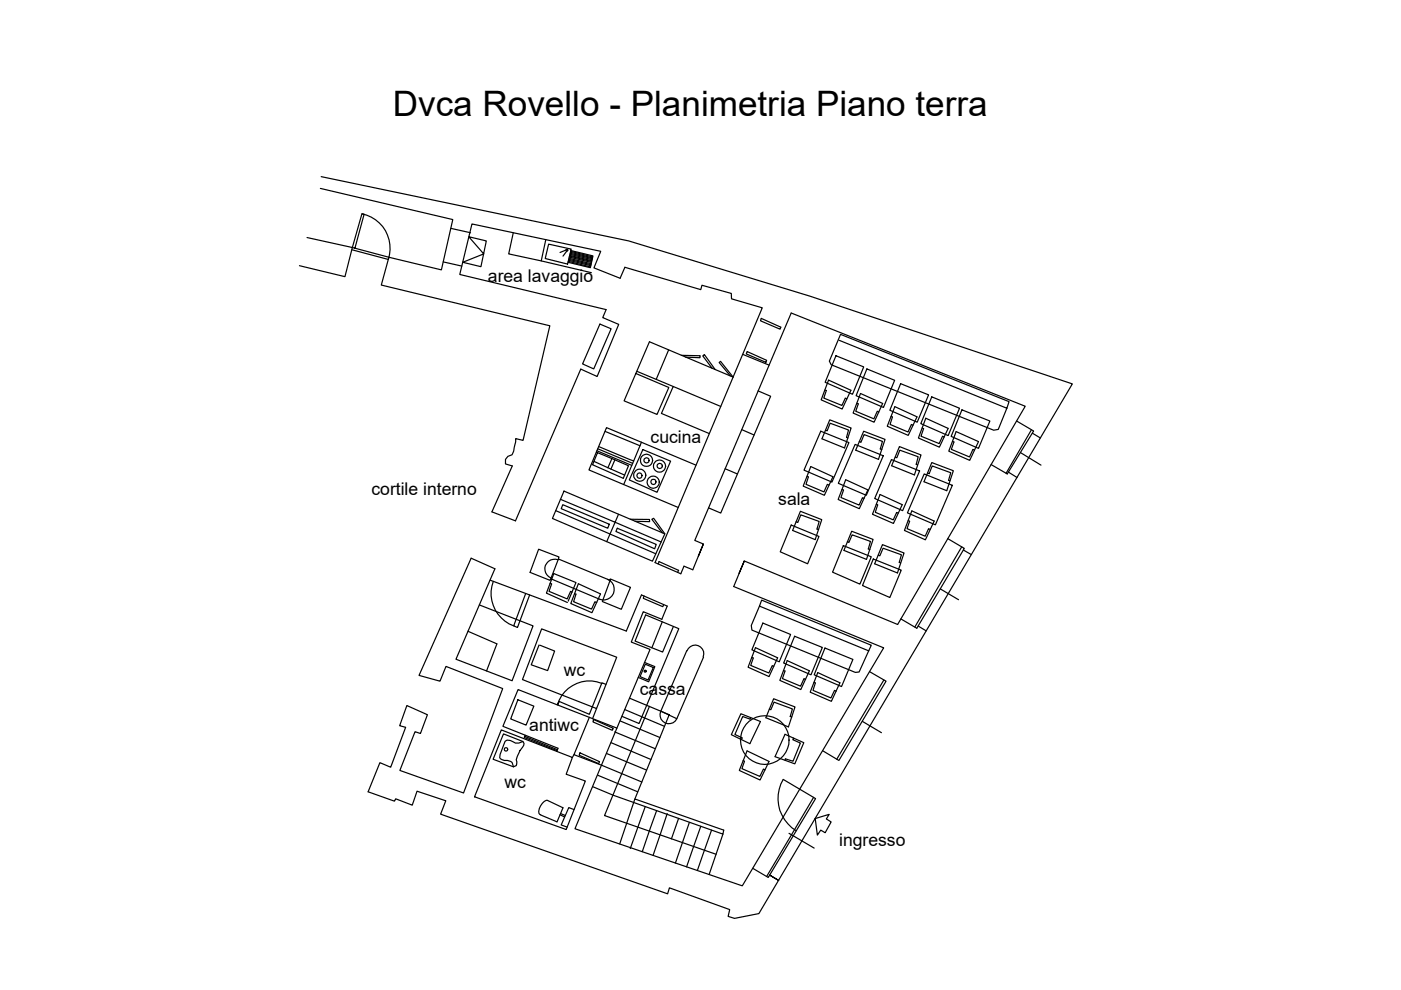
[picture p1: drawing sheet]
<svg xmlns="http://www.w3.org/2000/svg" width="297mm" height="210mm" viewBox="0 0 297 210" stroke-linecap="round" stroke-linejoin="round" font-family="sans-serif">
<!-- layer: 0 -->
<g fill="none" stroke="#000" stroke-width=".25">
<path d="M67.9 39.9l28.1 6.7-2.4 10.6-11.1-2.6M68.1 37.5l65.2 13.6 38.5 11.7 55.6 18.6-66.5 112.3-5.2 1-1.3-.4 .3-1.4-12.8-4.7-.4 1.3-48.1-16.9 1.1-2.8-6.1-2-1 2.9-3.5-1.3-.3 .5-5.6-2 2.5-6.2 2.3 1 3.2-8.5-1.3-.3 1.6-4.3 4.3 1.9-1.5 4-1.1-.4-3.2 8.3 13.5 4.7 8.3-22.1-12-4.7-1.3 3.1-4.5-1.2 11.1-24.9 5 2.3-8.2 19.2 11.8 4.5M65.1 50.4l9.6 2.1-1.6 6.2-9.6-2.4M74.6 52.9l7.8 2.1M75.3 52.6l1.9-7.2-.5-.1-2 7.2 7.8 2.1M76.7 45.3a7.4 7.4 0 0 1 5.6 9.7M82.5 54.6l-1.7 5.8 35.8 8.7-5.7 24.3-1.6-.4v.7l-.4 2-.3 .7-.9 .4-.5 .6v1l1.4 .4-4.3 9.7 5 1.9 13.8-32.1 3.5 1.5 4.6-11-3.4-1.5 .7-1.7-31-7.4 2.6-10.7 27.3 5.8-1.5 3.5 5.6 2.2 1-2.3 16.1 4.7 .2-.9 6.3 1.7v1.2l6.5 1.9-22.7 54 5.4 2.4 .7-1.7 1.9 .8 2.2-5.5-1 2.6M94 55.5l3.9 .9M95.6 48.4l4.2 .9M99.4 50.2l3.7 .9-1.1 5.4-3.9-.9 4.5-1.8zM108.8 49.3l-.9 4.5 6.9 1.5M115.7 50.8l-.9 4.5 10.6 2.5"/>
<path d="M116.3 51.8l4.8 1-.8 3.2-4.7-1.2zM120 53l-1.3 .5M120 52.9h.3v.3h-.3zM120.2 53.2l-.8 1.1M120.5 55.4l4.7 1.2M120.6 55.2l4.7 1.1M120.6 55l4.7 1.1M120.6 54.8l4.7 1.1M120.7 54.5l4.7 1.2M120.7 54.3l4.7 1.1M120.8 54.1l4.7 1.2M120.8 53.9l4.7 1.2"/>
<path d="M120.9 53.7l4.7 1.1M121 53.3l4.6 1.2M121 53.5l4.6 1.2M121 53.1l4.7 1.2-.5 2.5-4.8-1.2M127.2 68.7l-3.7 8.5 2.4 1 3.7-8.5-2.4-1M134.8 79.2l7 3-2.5 5.7-7-2.9 5.4-12.5 17.7 7.5-2.6-3.4-.3 .3 2.3 2.8M135 78.7l7.7 3.2M141.8 74.2l-2.7 6.2M144.5 75.3l3.9 .1v.4l-3-.1M151 78.1l-2-2.6 .3-.3 2.3 3.1M157.5 75.1l5.6 2.3M158.4 74.5l4.1 1.9-.1 .4-4.2-1.8z"/>
<path d="M161.4 67.5l4.2 1.9-.2 .4-4.2-1.8zM177.2 75.4l5.9 2.4-2.4 5.8-5.8-2.5zM178 72.2l35.5 14.4 .4-1.4-35.7-14.3-2.4 5.7 .4 .7 34.5 13.9 1-.2 1.8-4.4M183.8 78.2l5.9 2.4-2.4 5.8-5.8-2.5zM126.4 95.9l3.3 1.3-.8 2-3-1.4 .8-1.8M126.6 95.6l7.3 3.1M126.7 95.2l7.4 3M128.3 91.5l7.4 3M128.9 99.2l3.5 1.5M129.7 97.2l3.6 1.5-1.1 2.7-6.6-2.9 .3-.7M130.4 97.5l-.9 2M134.4 97.7l-2.2 5"/>
<path d="M136 93.8l-1.6 3.9-7.5-3M136.3 95.3l5.9 2.5-2.9 6.6-5.9-2.6zM147.6 98.6l-19-7.9-3.7 8.9 18.9 8M152.8 86.2l-10.1-4.3-2.5 5.8 10.2 4.2M153.7 99.4l2.6 1.1M157.3 91.1l2.6 1.1M160.7 82.9l2.7 1.1-10.6 24.8-2.6-1.1M171.9 98.9l4.7 2.2-1.8 3.9-4.5-1.9zM174 91.4l6 2.4-3.6 8.4-5.9-2.5zM174.9 82.7l.3 .1-.5 1.6 3.8 1.6 .7-1.6 .4 .2M175 91.2l.4 .1 .6-1.6 3.9 1.5-.4 1.5 .3 .2M175.7 80.6l4.7 2.1-1.9 4-4.4-1.9z"/>
<path d="M175.9 89l4.6 1.7-1.4 4.3-4.8-2zM181.3 94.2l6 2.4-3.6 8.4-6-2.5zM181.6 85.5l.4 .1-.6 1.6 3.9 1.6 .7-1.6 .3 .2M182.2 93.6l.3 .2 .7-1.7 3.9 1.5-.5 1.6 .4 .1M182.4 83.4l4.7 2.1-1.8 4-4.4-1.9zM183.1 91.4l4.5 1.8-1.3 4.2-4.9-2zM188.9 88.3l.3 .1-.5 1.6 3.8 1.6 .7-1.6 .4 .2M189 97.4l6 2.5-3.6 8.4-6-2.6zM189.7 86.2l4.7 2.2-1.8 3.9-4.5-1.9zM189.8 96.9l.3 .2 .7-1.7 3.9 1.4-.4 1.7 .2 .1M190.7 94.7l4.6 1.8-1.4 4.2-4.9-2zM191 81.4l5.9 2.3-2.4 5.8-5.8-2.5z"/>
<path d="M195.5 90.7l.3 .2-.5 1.6 3.8 1.6 .7-1.6 .4 .2M196.3 88.7l4.7 2.1-1.8 4-4.5-1.9zM197.6 98.1l4.5 1.7-1.4 4.2-4.8-1.9zM197.6 84.1l5.8 2.5-2.4 5.8-5.8-2.6zM202 93.6l.3 .1-.6 1.6 3.9 1.6 .7-1.6 .3 .1M202.7 91.5l4.8 2.1-1.9 4-4.4-1.9zM203.9 86.9l6 2.4-2.4 5.8-5.8-2.6zM215.5 89.3l3.6 2.1-5.5 9.1-3.5-2M216.4 96l4.3 2.6M218.7 91.1l-5.4 9.3M218.9 91.8l1.7 1.1M117.8 108.3l21.3 9.1"/>
<path d="M118.3 118.7a2.06 2.06 0 0 0-2.7 1.2 2.06 2.06 0 0 0 1.2 2.6M118.4 118.5l.1-.4-4.3-1.7-1.8 5 4.2 1.6 .2-.3M118.8 105.9l11.6 4.8 .7-1.7M119.3 107l9.9 4.2-.4 .8-9.8-4.1zM119.6 104.1l21.4 9.1-2.7 5.8-21.2-9.1zM128.6 114.8l1.8-4.1 9.8 4.2M130.9 112l8.2 3.4-.3 1-8.2-3.7zM133.6 110.1h4.1v.5l-3.1-.1M139.6 119.6l.1-.5 4.2 1.8-.2 .5M140.4 113l-2.2-2.9 .4-.2 2.4 3.3M149.1 115.3l-1.8-.7 20.5-48.2 49.6 19.7-27.1 46.3-32.5-13.5M167.8 111.3l5.8 2.4-2.4 5.8-5.8-2.5z"/>
<path d="M168.8 110.6l.3 .2 .7-1.6 3.9 1.4-.5 1.6 .4 .1M169.7 108.4l4.5 1.8-1.4 4.2-4.8-1.9zM171.1 101l.3 .1-.5 1.6 3.8 1.6 .7-1.6 .4 .2M178.5 103.8l.3 .1-.5 1.6 3.8 1.6 .8-1.6 .3 .1M178.8 115.7l5.9 2.4-2.4 5.8-5.8-2.6zM179.3 101.7l4.7 2.2-1.8 4-4.5-2zM179.6 114.9l.4 .1 .7-1.6 3.9 1.4-.5 1.6 .3 .1M180.6 112.6l4.5 1.8-1.4 4.2-4.8-1.9zM185.2 118.5l5.9 2.4-2.4 5.8-5.8-2.6zM185.8 106.9l.3 .1-.5 1.6 3.8 1.6 .7-1.5 .3 .1M186.2 117.7l.3 .1 .7-1.6 3.9 1.4-.4 1.6 .3 .2M186.6 104.8l4.7 2.2-1.9 4-4.4-2z"/>
<path d="M187.1 115.5l4.6 1.7-1.4 4.3-4.9-2zM192.6 110.4l.3 .1-.6 1.6 3.9 1.6 .7-1.6 .3 .2M193.3 108.3l4.8 2.2-1.9 4-4.4-2zM195.9 100.5l6 2.4-3.6 8.4-5.9-2.6zM196.7 100.3l.3 .1 .6-1.6 4 1.4-.5 1.6 .3 .1M200.9 114.2l3.6 2.1-10.1 16.9-3.4-2M203.9 115.9l-9.9 17.1M204.2 116.6l1.7 1M213.8 100.1l1.8 1.1M99.2 133.8l6.2 2.7-2.2 5.8M101.6 128.3l11.4 4.4-4.4 11.6M103.9 123l28.9 10.8 3.2-7.7 5.5 2.4-1.2 2.8-3.9-1.6-2.6 6.4 4 1.6-7 16.7"/>
<path d="M104.6 123.3a7.3 7.3 0 0 0 4.3 9.4M111.4 125.8l-2.5 6.9 .8 .3 2.6-6.9M114.3 136.8l-1.7 4.2 3.5 1.2 1.5-4.2-3.1-1.2M116.6 123.7l.4 .1-.6 1.6 3.9 1.6 .7-1.6 .3 .1M120.5 127.5l1.6-4-4.7-1.9-1.5 4.2 4.4 1.9M121.8 125.9l.3 .1-.5 1.6 3.8 1.5 .7-1.5 .4 .1M122.6 123.8l4.7 2.1-1.8 4-4.5-1.9zM128.8 122.8a2.27 2.27 0 0 1 1.3 3 2.27 2.27 0 0 1-3 1.2l-10.3-4.3 1.6-4.2 11 4.5-1.7 4.5 4 1.7 2-4.7-4.3-1.7v.2M136.6 126.4l-.2 .5 4.1 1.7 .2-.4M140.4 131.9l-2.2 5.5M142.8 132.8l-2.3 5.4-5.9-2.3 2.3-5.5 7 2.9-8.4 20.1-3.6-1.5M145.6 138l-5.5 12.8"/>
<path d="M145.7 138a1.83 1.83 0 0 1 2.3-1.1 1.83 1.83 0 0 1 1.1 2.4M149.2 139.3l-5.7 13.1-3.4-1.6M156.7 121.5l1.1-2.6-2.2 5.5 31.8 13-30 50.4-35.5-12.1 8.9-21.3-21-8.2-3.2 7.8 11.7 4.7-.2 .6M159.4 139.4l.3 .1-.5 1.6 3.8 1.6 .7-1.6 .4 .2M160.2 137.3l4.7 2.2-1.8 4-4.5-2zM161 128.5l-1.7 4.1 .1 1 21.9 9 .8-.1 2.1-4.5M161.5 127.2l23.2 9.6-.5 1.2-23.2-9.5zM161.7 132.1l5.9 2.4-2.4 5.8-5.8-2.5zM168.5 134.9l5.9 2.4-2.5 5.8-5.8-2.5zM174.9 137.4l5.9 2.4-2.4 5.8-5.8-2.5zM194.7 132.7l1.7 1.1M199.4 124.9l3.8 2.3"/>
<path d="M106.3 154.8l15.1 5.8-1.4 3.6 4.1 1.4-4.1 10.3-19.4-7zM106.8 155.6l4.1 1.6a1.21 1.21 0 0 1-.5 1.7l-.9 2.2 .1 .5-.1 .7-.6 .3-4.4-1.6zM109.8 148.4l3.4 1.3-1.7 4-3.2-1.3zM110.9 157.2l-.9 .4h-.7l-1.1-.6-.7-.1-.4 .3-1.1 2.8-.1 .6a1.68 1.68 0 0 0 1.7 .6 1.23 1.23 0 0 1 1.3 1.4M111.2 156.1v.3l6.9 2.8M111.3 155.9l-.1 .2 7 2.8M123 159.6l4.1 1.9-.2 .4-4.1-1.8zM125 152.1l-3.3 7.9 6 2.3 8.4 3.5M125.8 152.6l4.2 1.8-.2 .4-4.1-1.7zM126.5 150.2l-15.7-6.1 4-10.8 16 6-5.2 13.1M127.6 144.9a7.1 7.1 0 0 0-9.4 4.6M128.5 145.1l-.9-.3-2.6 6.7-6.5-2.8-.3 .8 .3-.8"/>
<path d="M128.6 159.8l8.5 3.5M129.6 157.5l8.4 3.5M130.3 155.2l8.5 3.5M131.5 152.9l8.4 3.5M132.4 150.4l8.5 3.6M133.5 148l8.4 3.5-7.3 17.9M136.6 140.4l2.2 .9-1.3 3.3-2.2-1M136.6 142.1h.3v.4h-.3zM137.7 149.8l-9.5 23.1 23.6 8.2M138.5 141.5l-1.7-.7-1.1 2.7 1.7 .7 1.1-2.7M140.1 150.8a1.87 1.87 0 0 0 .9 2.5 1.87 1.87 0 0 0 2.5-.9M141.8 151.5l.1 .1z"/>
<path d="M157.1 151.3l4.1 1.7-2.2 4.7-3.9-1.9zM158.4 159.2l4.7 2.2-2 4-4.4-2zM159.2 152.2l-.2 .3-1.5-.6-1.7 3.8 1.6 .7-.2 .4M163.1 150.4l.3 .1 .7-1.6 3.9 1.4-.5 1.6 .4 .1M164 148.2l4.6 1.7-1.4 4.2-4.8-1.9zM166.1 142.2l.3 .1-.5 1.6 3.8 1.6 .8-1.6 .3 .1M166.4 155.7l4 1.8-1.9 4.5-4.2-1.6zM166.9 140.1l4.7 2.1-1.8 4-4.5-1.9zM168.3 156.5l-.2 .3 1.6 .8-1.6 3.8-1.6-.5-.1 .3M172.6 144.7l.3 .1-.5 1.6 3.8 1.6 .7-1.6 .4 .1M173.4 142.6l4.7 2.2-1.8 3.9-4.5-1.9zM174.4 159.2l3.4 2"/>
<path d="M182.8 152.9l4.1 2.4M184.3 142.4l3.6 2-10 16.8M187.4 144.2l-10 16.8M114.6 172.8l3.5 1.4M116 169.7a2.5 2.5 0 0 0-1.6 2.9l.2 .1M116.1 169.7l3.3 1.6-1.3 3M118.7 172.7l1 .5M118.9 172.5l1 .4M121.7 171.6l-1.1-.4-1.6 3.7 1.3 .5M121.7 160l-.3 .6M125.6 166.8l4.4 1.8 23.3 8.3 .1-.9-18.8-6.6-3.2 9.5M126.7 164.4l8.5 3.5"/>
<path d="M136.8 171l-3.2 8.9M139.2 171.9l-3 8.7M141.5 172.5l-3 8.9M143.9 173.5l-1.5 4.4M146.2 174.4l-3 8.6M148.6 175.2l-3 8.6M150.9 176l-3 8.6M153.3 176.9l-2.9 8.5M157.6 161.3l.2 .1-.5 1.6 3.8 1.6 .8-1.5 .3 .1M167.3 176.7l5.3 3.1M168.8 176.1a7.9 7.9 0 0 1-2.7-10.8l6.8 4-10 16.7-3.3-1.9M172.5 169.1l-10 16.7"/>
<path d="M172.8 173.5l.5 3.6 .7-1.1 .9 .6 1.3-2.3-1-.7 .6-.9-3 .9M165.1 186.7l-1.9-1.2 1.9 1.2"/>
<circle cx="137.1" cy="97.6" r="1.3"/>
<circle cx="137.1" cy="97.6" r=".54"/>
<circle cx="139.8" cy="98.8" r="1.29"/>
<circle cx="139.9" cy="98.8" r=".54"/>
<circle cx="135.6" cy="100.8" r=".56"/>
<circle cx="135.6" cy="100.8" r="1.3"/>
<circle cx="138.5" cy="102.2" r="1.29"/>
<circle cx="138.5" cy="102.2" r=".56"/>
<circle cx="107.3" cy="158.9" r=".37"/>
<circle cx="162.1" cy="156.9" r="5.1"/>
</g>
<path d="M163 168.9h.1M166.8 170.8h.1" fill="none" stroke="#0f0" stroke-width=".25"/>
<text font-size="7.4" x="83.3" y="24.5">Dvca Rovello - Planimetria Piano terra</text>
<g font-size="3.7">
<text x="103.4" y="59.8">area lavaggio</text>
<text x="138" y="93.8">cucina</text>
<text x="78.8" y="104.9">cortile interno</text>
<text x="165" y="107">sala</text>
<text x="119.5" y="143.4">wc</text>
<text x="135.7" y="147.4">cassa</text>
<text x="112.2" y="154.9">antiwc</text>
<text x="107" y="167.1">wc</text>
<text x="177.9" y="179.4">ingresso</text>
</g>
</svg>
